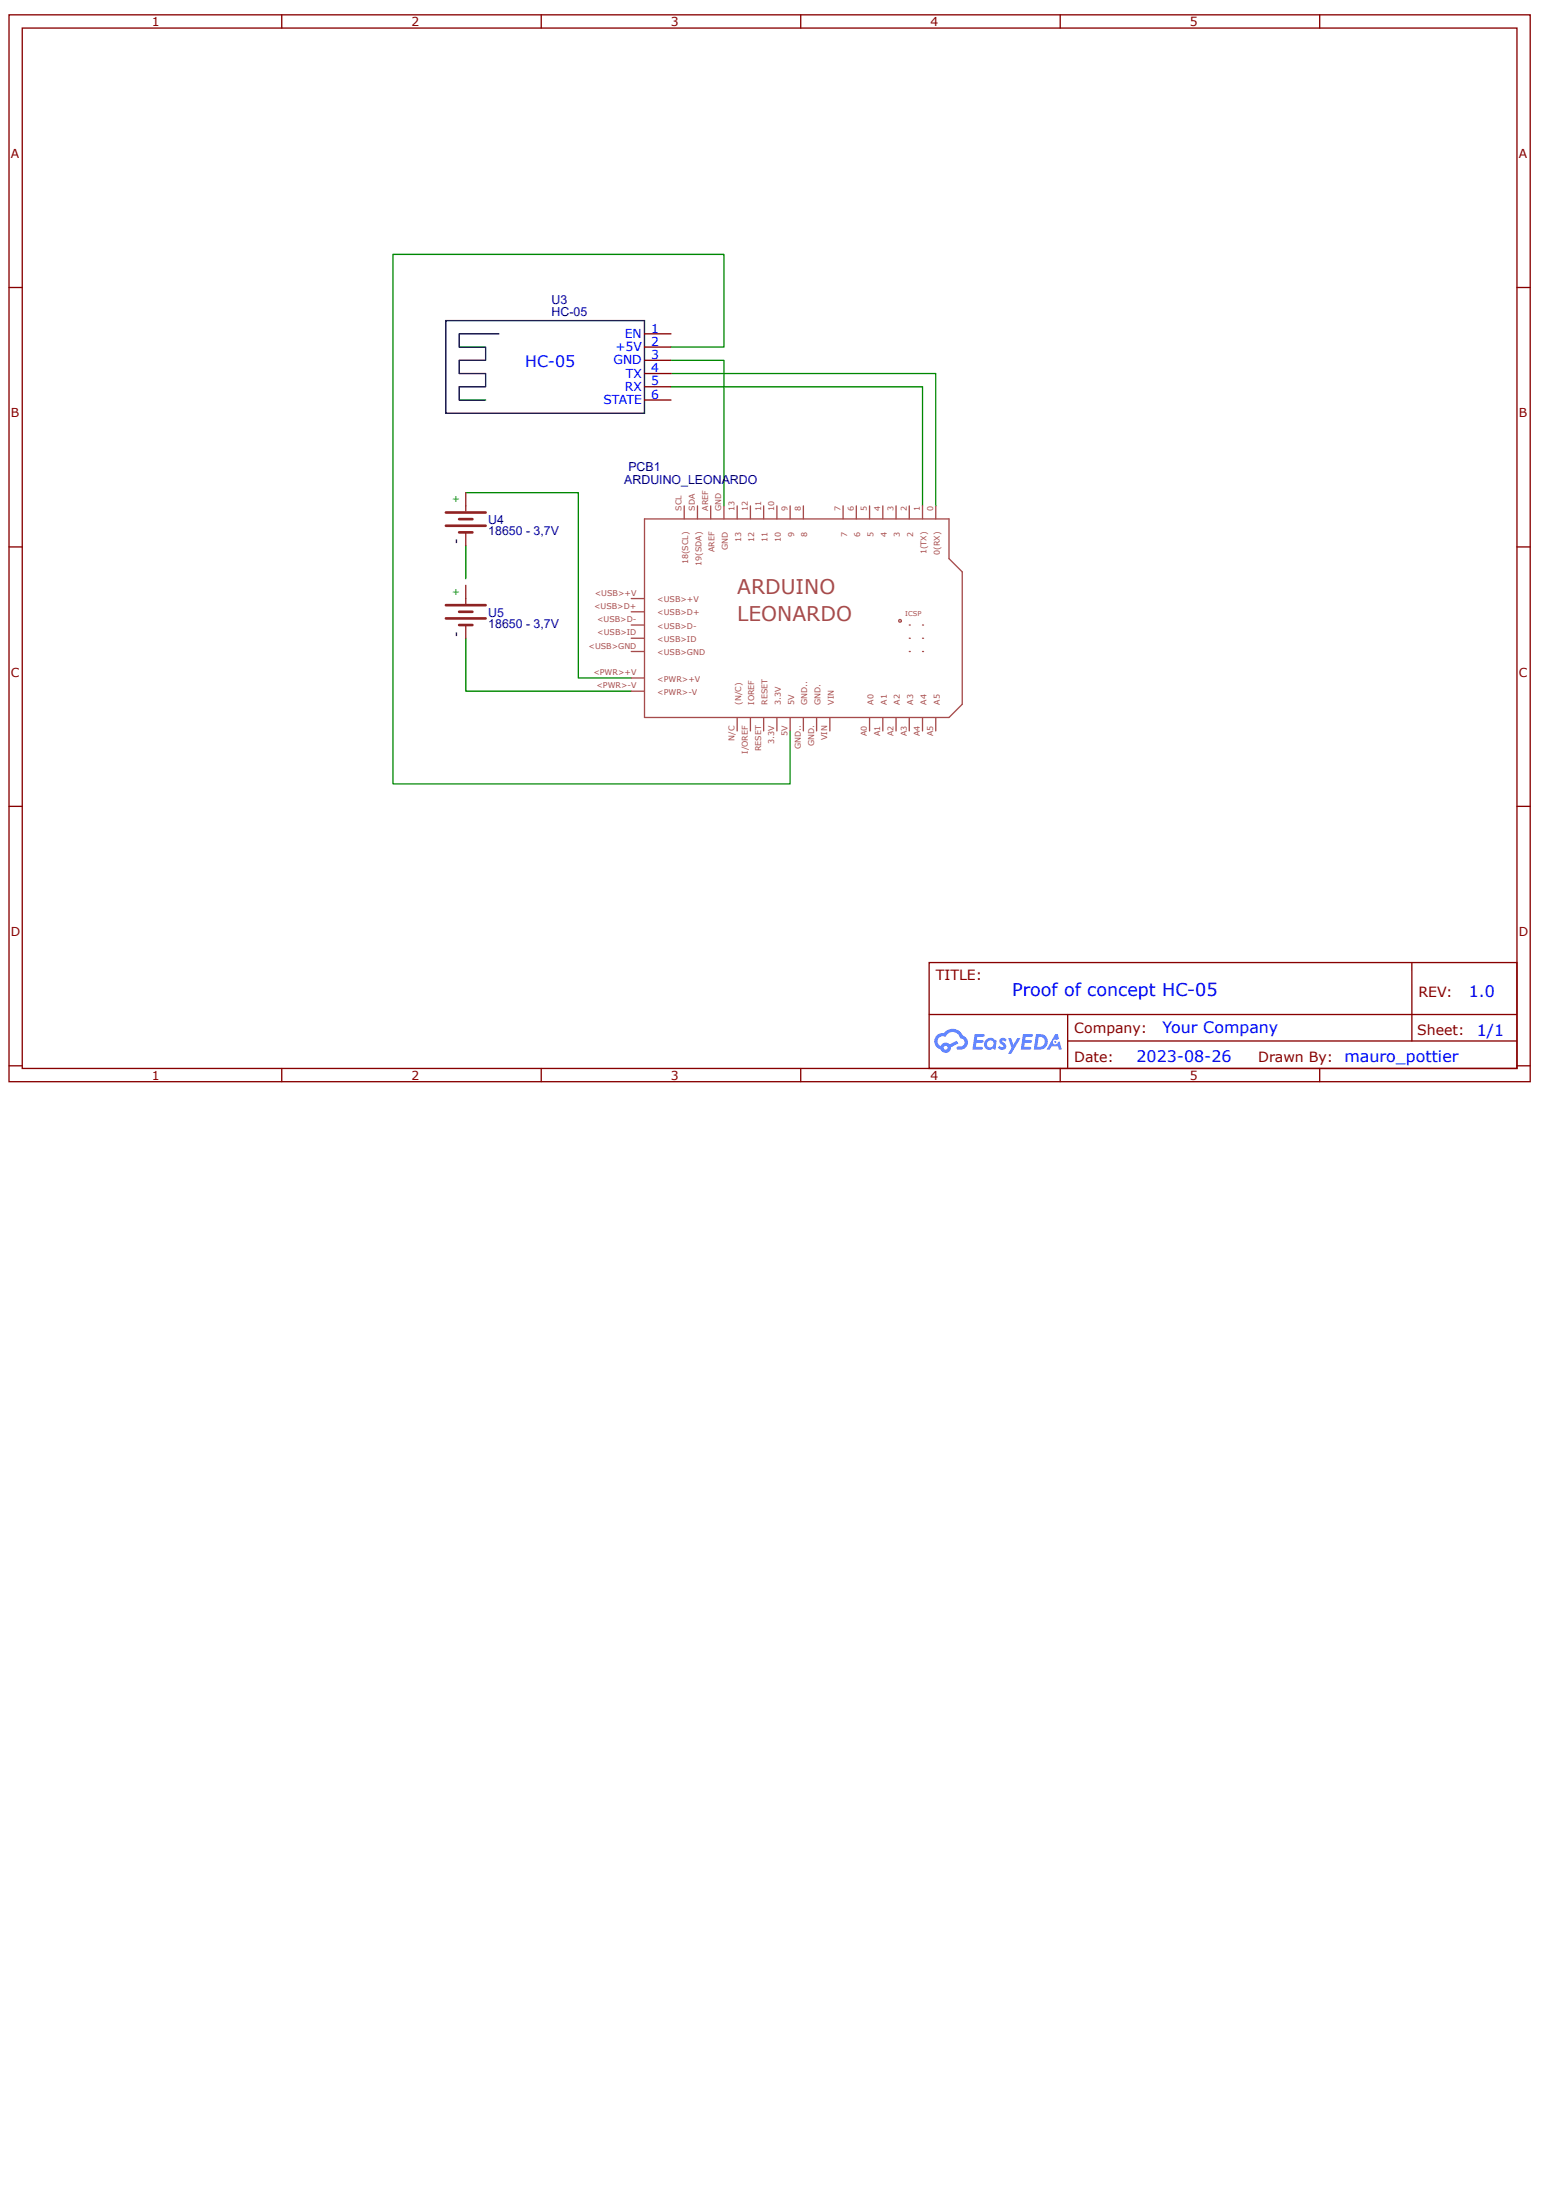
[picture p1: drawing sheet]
<svg xmlns="http://www.w3.org/2000/svg" width="210mm" height="297mm" viewBox="0 0 210 297" stroke-linecap="round" stroke-linejoin="round" font-family="sans-serif">
<g fill="none" stroke="#800" stroke-width=".18">
<path d="M1.2 2h205.3v144h-205.3zM3 3.8h201.8v140.4h-201.8zM38 2v1.8M73.1 2v1.8M108.1 2v1.8M143.1 2v1.8M178.1 2v1.8M1.2 38.8h1.8M204.8 38.8h1.7M1.2 73.8h1.8M204.8 73.8h1.7M1.2 108.9h1.8"/>
<path d="M204.8 108.9h1.7M125.4 130h79.4v14.2h-79.4zM125.4 137h79.3M144.1 137v7.1M190.6 130v10.5M1.2 143.9h1.8M38 144.2v1.8M73.1 144.2v1.8M108.1 144.2v1.8M143.1 144.2v1.8M144.1 140.5h60.6M178.1 144.2v1.8"/>
<path d="M204.8 143.9h1.7"/>
</g>
<g fill="#58f">
<path d="M135 140.2l.4-.1 .3 .1 .2 .2-.2 .3a.23 .23 0 0 0-.2-.2 .23 .23 0 0 0-.2 0v.1a.86 .86 0 0 1 .5 .8 .67 .67 0 0 1-1.1 0l.2-.2 .4 .2 .1-.2a.89 .89 0 0 1-.5-.8z"/>
<path d="M136.1 140.1h.4l.3 1 .5-1h.4l-1.2 2.2h-.4l.4-.8z"/>
<path d="M131.6 139.6l1.3 .1v.1l-.2 .2h-.8l-.1 .4h.8l.2 .2-.2 .2h-.8l-.1 .5h.8l.1 .1v.2l-1.3 .1z"/>
<path d="M138.1 139.6l1.3 .1v.1l-.2 .2h-.8v.4h.7l.2 .2-.2 .2h-.8l-.1 .5h.8l.1 .1v.2l-1.3 .1z"/>
<path d="M142.4 139.6h.4l.1 .6-.3 .2a.35 .35 0 0 0-.5 .1 .35 .35 0 0 0 .2 .5 .35 .35 0 0 0 .5-.3l.2-.1 .3 1.1h-.4l-.1-.4h-.9l-.2 .4h-.4z"/>
<path d="M139.8 139.6l-.3 2.1h.7a1.06 1.06 0 0 0 1.2-1.1 1.06 1.06 0 0 0-1.2-1zM140.2 140a.72 .72 0 0 1 .8 .8 .72 .72 0 0 1-1 .5z"/>
<path d="M133.1 140.3a.78 .78 0 0 0-.2 1.1 .78 .78 0 0 0 1.2 .2l.3 .1 .1-1.2v-.1h-.3a.71 .71 0 0 0-1.1-.1zM133.4 140.6a.46 .46 0 0 1 .7 .3 .46 .46 0 0 1-.6 .5 .46 .46 0 0 1-.1-.8z"/>
<path d="M126.4 139.8a1.11 1.11 0 0 0 .6 1.9 .71 .71 0 0 0 .8 .4 .71 .71 0 0 0 .6-.7l1-.5-.3-.4-.9 .5a.72 .72 0 0 0-1.2 .2 .7 .7 0 0 1-.4-1 .7 .7 0 0 1 1-.2 1.05 1.05 0 0 1 1.1-.7 1.05 1.05 0 0 1 .9 .9 .58 .58 0 0 1 .6 .7 .58 .58 0 0 1-.9 .4h-.1v.3a1 1 0 0 0 1.3-.5 1 1 0 0 0-.6-1.3 1.47 1.47 0 0 0-2.5-.3h-.1a1.17 1.17 0 0 0-.9 .3zM127.4 141.5a.27 .27 0 0 1 .5 0 .27 .27 0 0 1-.5 0z"/>
<circle cx="142.4" cy="140.7" r=".13"/>
</g>
<path d="M90.6 46.9h7.1v-12.6h-44.7v71.5h53.6v-7.1M90.6 52.2h33.9v16.1M90.6 50.4h35.7v17.9M90.6 48.6h7.1v19.7M62.9 66.5h15.2v25h7.1M62.9 73.7v4.4M62.9 86.2v7.1h22.3" fill="none" stroke="#080" stroke-width=".18"/>
<path d="M60.2 69.2h5.3M60.2 71h5.3M62 70.1h1.8M62 71.9h1.8M60.2 81.7h5.3M60.2 83.5h5.3M62 82.6h1.8M62 84.4h1.8" fill="none" stroke="#8d2323" stroke-width=".36"/>
<path d="M62.9 66.5v2.5M62.9 71.9v1.8M62.9 79v2.5M62.9 84.4v1.8" fill="none" stroke="#8d2323" stroke-width=".18"/>
<path d="M60.2 43.3h26.8v12.5h-26.8zM67.3 45.1h-5.3v1.8h3.5v1.7h-3.5v1.8h3.5v1.8h-3.5v1.8h3.5" fill="none" stroke="#000" stroke-width=".18"/>
<path d="M87 45.1h3.6M87 46.9h3.6M87 48.6h3.6M87 50.4h3.6M87 52.2h3.6M87 54h3.6" fill="none" stroke="#800" stroke-width=".18"/>
<g fill="none" stroke="#a54b4b" stroke-width=".18">
<path d="M87 70.1h41.1v5.3l1.8 1.8v17.9l-1.8 1.8h-41.1zM92.4 68.3v1.8M94.1 68.3v1.8M95.9 68.3v1.8M97.7 68.3v1.8M99.5 68.3v1.8M101.3 68.3v1.8M103.1 68.3v1.8M104.9 68.3v1.8M106.6 68.3v1.8M108.4 68.3v1.8M113.8 68.3v1.8"/>
<path d="M115.6 68.3v1.8M117.4 68.3v1.8M119.2 68.3v1.8M120.9 68.3v1.8M122.7 68.3v1.8M124.5 68.3v1.8M126.3 68.3v1.8M85.2 93.3h1.8M85.2 91.5h1.8M85.2 88h1.8M85.2 84.4h1.8M85.2 82.6h1.8"/>
<path d="M85.2 80.8h1.8M85.2 86.2h1.8M99.5 96.9v1.8M101.3 96.9v1.8M103.1 96.9v1.8M104.9 96.9v1.8M106.6 96.9v1.8M108.4 96.9v1.8M110.2 96.9v1.8M112 96.9v1.8M117.4 96.9v1.8M119.2 96.9v1.8"/>
<path d="M120.9 96.9v1.8M121.7 83.8a.18 .18 0 0 0-.3-.1 .18 .18 0 0 0 0 .2 .18 .18 0 0 0 .2 0M122.7 88h.1M122.7 86.2h.1M122.7 84.4h.1M122.7 96.9v1.8M124.5 84.4h.1M124.5 86.2h.1M124.5 88h.1M124.5 96.9v1.8M126.3 96.9v1.8"/>
</g>
<g font-size="2.7" fill="#a54b4b">
<text x="99.5" y="80.2">ARDUINO</text>
<text x="99.5" y="83.8">LEONARDO</text>
</g>
<text font-size="2.4" fill="#00f" x="136.6" y="134.5">Proof of concept HC-05</text>
<g font-size="2.1" fill="#00f">
<text x="70.9" y="49.5">HC-05</text>
<text x="198.3" y="134.6">1.0</text>
<text x="153.4" y="143.4">2023-08-26</text>
<text x="156.9" y="139.5">Your Company</text>
<text x="181.5" y="143.4">mauro_pottier</text>
<text x="199.3" y="139.9">1/1</text>
</g>
<g font-size="1.9" fill="#800">
<text x="126.3" y="132.3">TITLE:</text>
<text x="191.5" y="134.6">REV:</text>
<text x="145" y="143.4">Date:</text>
<text x="145" y="139.5">Company:</text>
<text x="169.8" y="143.4">Drawn By:</text>
<text x="191.3" y="139.8">Sheet:</text>
</g>
<g font-size="1.7" fill="#800">
<text x="20.5" y="3.5">1</text>
<text x="55.5" y="3.5">2</text>
<text x="90.6" y="3.5">3</text>
<text x="125.6" y="3.5">4</text>
<text x="160.6" y="3.5">5</text>
<text x="1.5" y="21.3">A</text>
<text x="205" y="21.3">A</text>
<text x="1.5" y="56.3">B</text>
<text x="205" y="56.3">B</text>
<text x="1.5" y="91.4">C</text>
<text x="205" y="91.4">C</text>
<text x="1.5" y="126.4">D</text>
<text x="205" y="126.4">D</text>
<text x="20.5" y="145.8">1</text>
<text x="55.5" y="145.8">2</text>
<text x="90.6" y="145.8">3</text>
<text x="125.6" y="145.8">4</text>
<text x="160.6" y="145.8">5</text>
</g>
<g font-size="1.7" fill="#000080">
<text x="74.5" y="41.1">U3</text>
<text x="74.5" y="42.6">HC-05</text>
<text x="84.3" y="65.4">ARDUINO_LEONARDO</text>
<text x="84.8" y="63.6">PCB1</text>
<text x="65.9" y="70.7">U4</text>
<text x="65.9" y="72.3">18650 - 3,7V</text>
<text x="65.9" y="83.2">U5</text>
<text x="65.9" y="84.8">18650 - 3,7V</text>
</g>
<g font-size="1.7" fill="#00f">
<text x="83.1" y="47.4">+5V</text>
<text x="84.3" y="45.6">EN</text>
<text x="87.9" y="44.9">1</text>
<text x="87.9" y="46.7">2</text>
<text x="82.8" y="49.2">GND</text>
<text x="84.3" y="52.8">RX</text>
<text x="84.5" y="51">TX</text>
<text x="87.9" y="48.5">3</text>
<text x="87.9" y="50.3">4</text>
<text x="87.9" y="52">5</text>
<text x="87.9" y="53.8">6</text>
<text x="81.4" y="54.5">STATE</text>
</g>
<g font-size="1.7">
<text x="62.2" y="73.5" transform="rotate(-90 62.2 73.5)">-</text>
<text x="62.2" y="86" transform="rotate(-90 62.2 86)">-</text>
</g>
<g font-size="1.3" fill="#090">
<text x="62" y="67.9" transform="rotate(-90 62 67.9)">+</text>
<text x="62" y="80.5" transform="rotate(-90 62 80.5)">+</text>
</g>
<g font-size="1.1" fill="#a54b4b">
<text x="92" y="69" transform="rotate(-90 92 69)">SCL</text>
<text x="93.8" y="69" transform="rotate(-90 93.8 69)">SDA</text>
<text x="95.6" y="69" transform="rotate(-90 95.6 69)">AREF</text>
<text x="97.4" y="69" transform="rotate(-90 97.4 69)">GND</text>
<text x="99.1" y="69" transform="rotate(-90 99.1 69)">13</text>
<text x="100.9" y="69" transform="rotate(-90 100.9 69)">12</text>
<text x="102.7" y="69" transform="rotate(-90 102.7 69)">11</text>
<text x="104.5" y="69" transform="rotate(-90 104.5 69)">10</text>
<text x="106.3" y="69" transform="rotate(-90 106.3 69)">9</text>
<text x="108.1" y="69" transform="rotate(-90 108.1 69)">8</text>
<text x="113.4" y="69" transform="rotate(-90 113.4 69)">7</text>
<text x="115.2" y="69" transform="rotate(-90 115.2 69)">6</text>
<text x="117" y="69" transform="rotate(-90 117 69)">5</text>
<text x="118.8" y="69" transform="rotate(-90 118.8 69)">4</text>
<text x="120.6" y="69" transform="rotate(-90 120.6 69)">3</text>
<text x="122.4" y="69" transform="rotate(-90 122.4 69)">2</text>
<text x="124.2" y="69" transform="rotate(-90 124.2 69)">1</text>
<text x="126" y="69" transform="rotate(-90 126 69)">0</text>
<text x="92.9" y="76.2" transform="rotate(-90 92.9 76.2)">18(SCL)</text>
<text x="94.7" y="76.4" transform="rotate(-90 94.7 76.4)">19(SDA)</text>
<text x="96.5" y="74.6" transform="rotate(-90 96.5 74.6)">AREF</text>
<text x="98.2" y="74.3" transform="rotate(-90 98.2 74.3)">GND</text>
<text x="100" y="73.2" transform="rotate(-90 100 73.2)">13</text>
<text x="101.8" y="73.2" transform="rotate(-90 101.8 73.2)">12</text>
<text x="103.6" y="73.2" transform="rotate(-90 103.6 73.2)">11</text>
<text x="105.4" y="73.2" transform="rotate(-90 105.4 73.2)">10</text>
<text x="107.2" y="72.5" transform="rotate(-90 107.2 72.5)">9</text>
<text x="109" y="72.5" transform="rotate(-90 109 72.5)">8</text>
<text x="114.3" y="72.5" transform="rotate(-90 114.3 72.5)">7</text>
<text x="116.1" y="72.5" transform="rotate(-90 116.1 72.5)">6</text>
<text x="117.9" y="72.5" transform="rotate(-90 117.9 72.5)">5</text>
<text x="119.7" y="72.5" transform="rotate(-90 119.7 72.5)">4</text>
<text x="121.5" y="72.5" transform="rotate(-90 121.5 72.5)">3</text>
<text x="123.3" y="72.5" transform="rotate(-90 123.3 72.5)">2</text>
<text x="125" y="74.8" transform="rotate(-90 125 74.8)">1(TX)</text>
<text x="126.8" y="74.9" transform="rotate(-90 126.8 74.9)">0(RX)</text>
<text x="80.2" y="82.2">&lt;USB&gt;D+</text>
<text x="80.3" y="80.4">&lt;USB&gt;+V</text>
<text x="88.7" y="83.1">&lt;USB&gt;D+</text>
<text x="88.7" y="81.3">&lt;USB&gt;+V</text>
<text x="79.4" y="87.6">&lt;USB&gt;GND</text>
<text x="80.6" y="84">&lt;USB&gt;D-</text>
<text x="80.6" y="85.8">&lt;USB&gt;ID</text>
<text x="88.7" y="88.5">&lt;USB&gt;GND</text>
<text x="88.7" y="84.9">&lt;USB&gt;D-</text>
<text x="88.7" y="86.7">&lt;USB&gt;ID</text>
<text x="80.1" y="91.2">&lt;PWR&gt;+V</text>
<text x="80.5" y="92.9">&lt;PWR&gt;-V</text>
<text x="88.7" y="93.8">&lt;PWR&gt;-V</text>
<text x="88.7" y="92">&lt;PWR&gt;+V</text>
<text x="100" y="95.1" transform="rotate(-90 100 95.1)">(N/C)</text>
<text x="101.8" y="95.1" transform="rotate(-90 101.8 95.1)">IOREF</text>
<text x="103.6" y="95.1" transform="rotate(-90 103.6 95.1)">RESET</text>
<text x="105.4" y="95.1" transform="rotate(-90 105.4 95.1)">3.3V</text>
<text x="107.2" y="95.1" transform="rotate(-90 107.2 95.1)">5V</text>
<text x="109" y="95.1" transform="rotate(-90 109 95.1)">GND..</text>
<text x="110.8" y="95.1" transform="rotate(-90 110.8 95.1)">GND.</text>
<text x="112.5" y="95.1" transform="rotate(-90 112.5 95.1)">VIN</text>
<text x="117.9" y="95.1" transform="rotate(-90 117.9 95.1)">A0</text>
<text x="119.7" y="95.1" transform="rotate(-90 119.7 95.1)">A1</text>
<text x="121.5" y="95.1" transform="rotate(-90 121.5 95.1)">A2</text>
<text x="123.3" y="95.1" transform="rotate(-90 123.3 95.1)">A3</text>
<text x="125" y="95.1" transform="rotate(-90 125 95.1)">A4</text>
<text x="126.8" y="95.1" transform="rotate(-90 126.8 95.1)">A5</text>
<text x="99.2" y="100" transform="rotate(-90 99.2 100)">N/C</text>
<text x="100.9" y="101.8" transform="rotate(-90 100.9 101.8)">I/OREF</text>
<text x="102.7" y="101.4" transform="rotate(-90 102.7 101.4)">RESET</text>
<text x="104.5" y="100.4" transform="rotate(-90 104.5 100.4)">3.3V</text>
<text x="106.3" y="99.4" transform="rotate(-90 106.3 99.4)">5V</text>
<text x="108.1" y="101.2" transform="rotate(-90 108.1 101.2)">GND..</text>
<text x="109.9" y="100.8" transform="rotate(-90 109.9 100.8)">GND.</text>
<text x="111.7" y="99.9" transform="rotate(-90 111.7 99.9)">VIN</text>
<text x="117" y="99.4" transform="rotate(-90 117 99.4)">A0</text>
<text x="118.8" y="99.4" transform="rotate(-90 118.8 99.4)">A1</text>
<text x="120.6" y="99.4" transform="rotate(-90 120.6 99.4)">A2</text>
<text x="122.4" y="99.4" transform="rotate(-90 122.4 99.4)">A3</text>
<text x="124.2" y="99.4" transform="rotate(-90 124.2 99.4)">A4</text>
<text x="126" y="99.4" transform="rotate(-90 126 99.4)">A5</text>
</g>
<text font-size=".9" fill="#a54b4b" x="122.2" y="83.1">ICSP</text>
</svg>
